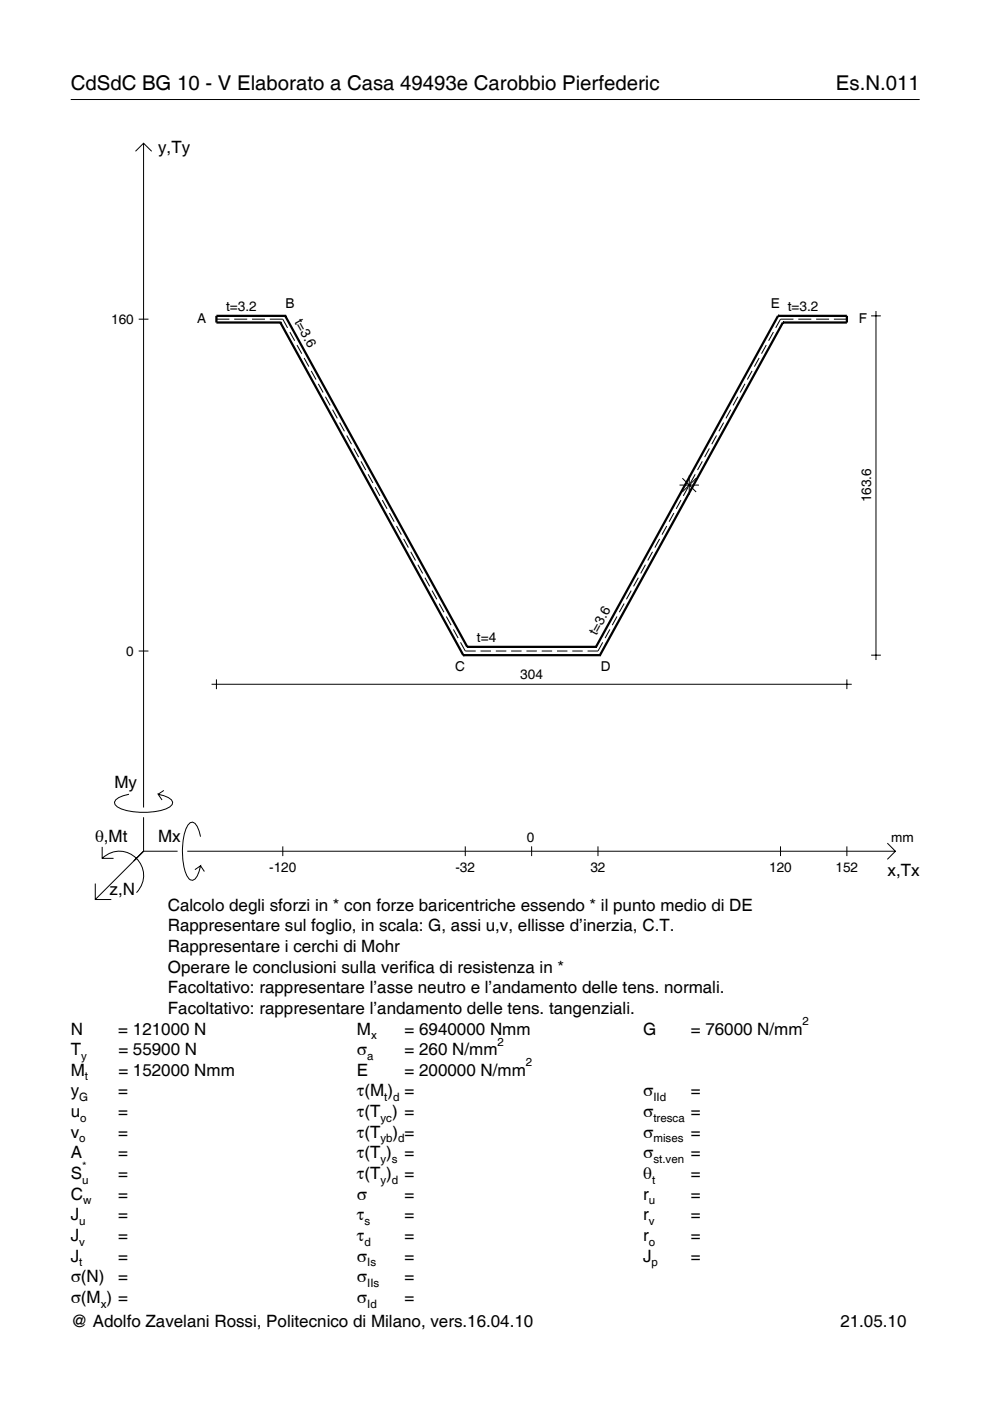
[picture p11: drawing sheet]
<svg xmlns="http://www.w3.org/2000/svg" width="210mm" height="297mm" viewBox="0 0 210 297" stroke-linecap="round" stroke-linejoin="round" font-family="sans-serif">
<g fill="none" stroke="#000" stroke-width=".21">
<path d="M15 21.1h180M28.7 32.1l1.7-1.7 1.8 1.7M30.4 30.4v140.8M29.4 67.7h2.1M45.9 67.7h2.7M49.7 67.7h2.7M53.4 67.7h2.8M57.2 67.7h2.8l1 1.8M61.5 70.4l1 1.8M63 73.2l1 1.8M64.5 75.9l1 1.8M66 78.6l1 1.9"/>
<path d="M159.5 78.6l-1.1 1.9M161 75.9l-1.1 1.8M162.5 73.2l-1 1.8M164 70.4l-1 1.8M168.2 67.7h-2.7l-1 1.8M169.3 67.7h2.7M173 67.7h2.8M176.8 67.7h2.8M184.7 67h2.1M185.7 65.9v74M67.5 81.4l1 1.8M69 84.1l1 1.9"/>
<path d="M70.5 86.9l1 1.8M72 89.6l1 1.8M73.5 92.3l1 1.9M75 95.1l1 1.8M76.5 97.8l1 1.9M148.9 97.8l-1 1.9M150.4 95.1l-1 1.8M151.9 92.3l-1 1.9M153.4 89.6l-1 1.8M154.9 86.9l-1 1.8M156.4 84.1l-1 1.9M157.9 81.4l-1 1.8"/>
<path d="M78 100.6l1.1 1.8M79.5 103.3l1.1 1.8M81.1 106l1 1.9M82.6 108.8l1 1.8M84.1 111.5l1 1.9M85.6 114.3l1 1.8M87.1 117l1 1.8M88.6 119.7l1 1.9M136.8 119.7l-1 1.9M138.3 117l-1 1.8M139.9 114.3l-1.1 1.8M141.4 111.5l-1 1.9"/>
<path d="M142.9 108.8l-1 1.8M144.1 102.8h4.1M144.4 106l-1 1.9M144.7 101.4l2.9 2.9M145.9 103.3l-1 1.8M146.1 100.8v4.1M147.4 100.6l-1 1.8M147.6 101.4l-2.9 2.9M29.4 138h2.1M90.1 122.5l1 1.8M91.6 125.2l1 1.9M93.1 128l1 1.8"/>
<path d="M94.6 130.7l1 1.8M96.1 133.4l1 1.9M97.6 136.2l1 1.8h2.3M101.9 138h2.2M105.1 138h2.2M108.4 138h2.2M111.6 138h2.2M114.9 138h2.2M118.1 138h2.2M121.3 138h2.2M127.8 136.2l-1 1.8h-2.2M129.3 133.4l-1 1.9"/>
<path d="M130.8 130.7l-1 1.8M132.3 128l-1 1.8M133.8 125.2l-1 1.9M135.3 122.5l-1 1.8M184.7 138.9h2.1M44.9 145.1h135.7M45.9 144v2.1M179.6 144v2.1M21.7 179.6v2.4h2.4M27.3 168.4a3.6 3.6 0 0 0-3 1.7l.1 .5a5.6 5.6 0 0 0 3.8 1.5 13.4 13.4 0 0 0 7.8-1l.5-.5 .1-.5a3.6 3.6 0 0 0-3.1-1.7l.8 1.2M30.4 173.3v7.2M34.7 167.6l-1.2 .8"/>
<path d="M42.5 177.4a3.6 3.6 0 0 0-1.7-3.1l-.5 .1a5.7 5.7 0 0 0-1.5 3.8 13.9 13.9 0 0 0 1.1 7.9l.4 .4 .5 .1a3.6 3.6 0 0 0 1.7-3l-1.2 .8M60 179.4v2.1M98.6 179.4v2.1M112.7 179.4v2.1M126.8 179.4v2.1M165.5 179.4v2.1M179.6 179.4v2.1M188.1 178.8l1.7 1.7-1.7 1.7M20.2 187.3v3.4h3.4M21.7 182a5.1 5.1 0 0 1 7.2 0 5.1 5.1 0 0 1 0 7.3M30.4 180.5l-10.2 10.2M30.4 180.5h7.2"/>
<path d="M39.7 180.5h150.1M42.5 183.6l.8 1.2"/>
</g>
<g fill="none" stroke="#000" stroke-width=".48">
<path d="M59.4 68.4h.1M59.4 68.4l38.8 70.5M60.5 67h.1M60.5 67h-14.6v1.4h13.5M60.5 67l38.6 70.1M165 67h.1M165 67h14.6v1.4h-13.6M165 67l-38.6 70.1M166 68.4h.1M166 68.4l-38.8 70.5M98.2 138.9h.1M98.2 138.9h29"/>
<path d="M99.1 137.1h.1M99.1 137.1h27.3M126.4 137.1h.1M127.2 138.9h.1"/>
</g>
<g font-size="4.3">
<text x="15" y="19">CdSdC BG 10 - V Elaborato a Casa 49493e Carobbio Pierfederic</text>
<text x="177.2" y="19">Es.N.011</text>
</g>
<g font-size="3.6">
<text x="33.5" y="32.4">y,Ty</text>
<text x="24.3" y="167.1">My</text>
<text x="20.1" y="178.4">θ,Mt</text>
<text x="33.5" y="178.4">Mx</text>
<text x="188.2" y="185.6">x,Tx</text>
<text x="23.2" y="189.7">z,N</text>
<text x="35.6" y="193.1">Calcolo degli sforzi in * con forze baricentriche essendo * il punto medio di DE</text>
<text x="35.6" y="197.5">Rappresentare sul foglio, in scala: G, assi u,v, ellisse d’inerzia, C.T.</text>
<text x="35.6" y="201.8">Rappresentare i cerchi di Mohr</text>
<text x="35.6" y="206.2">Operare le conclusioni sulla verifica di resistenza in *</text>
<text x="35.6" y="210.6">Facoltativo: rappresentare l’asse neutro e l’andamento delle tens. normali.</text>
<text x="35.6" y="215">Facoltativo: rappresentare l’andamento delle tens. tangenziali.</text>
<text x="15" y="219.3">N</text>
<text x="25.1" y="219.3">= 121000 N</text>
<text x="75.7" y="219.3">M</text>
<text x="85.8" y="219.3">= 6940000 Nmm</text>
<text x="136.4" y="219.3">G</text>
<text x="146.5" y="219.3">= 76000 N/mm</text>
<text x="15" y="223.7">T</text>
<text x="25.1" y="223.7">= 55900 N</text>
<text x="75.7" y="223.7">σ</text>
<text x="85.8" y="223.7">= 260 N/mm</text>
<text x="15" y="232.5">y</text>
<text x="15" y="228.1">M</text>
<text x="25.1" y="232.5">=</text>
<text x="25.1" y="228.1">= 152000 Nmm</text>
<text x="75.7" y="232.5">τ(M ) =</text>
<text x="75.7" y="228.1">E</text>
<text x="85.8" y="228.1">= 200000 N/mm</text>
<text x="136.4" y="232.5">σ</text>
<text x="146.5" y="232.5">=</text>
<text x="15" y="236.8">u</text>
<text x="25.1" y="236.8">=</text>
<text x="75.7" y="236.8">τ(T ) =</text>
<text x="136.4" y="236.8">σ</text>
<text x="146.5" y="236.8">=</text>
<text x="15" y="241.2">v</text>
<text x="15" y="245.6">A</text>
<text x="25.1" y="241.2">=</text>
<text x="25.1" y="245.6">=</text>
<text x="75.7" y="245.6">τ(T )</text>
<text x="75.7" y="241.2">τ(T</text>
<text x="83.3" y="241.2">) =</text>
<text x="85.8" y="245.6">=</text>
<text x="136.4" y="241.2">σ</text>
<text x="136.4" y="245.6">σ</text>
<text x="146.5" y="241.2">=</text>
<text x="146.5" y="245.6">=</text>
<text x="15" y="250">S</text>
<text x="25.1" y="250">=</text>
<text x="75.7" y="250">τ(T )</text>
<text x="85.8" y="250">=</text>
<text x="136.4" y="250">θ</text>
<text x="146.5" y="250">=</text>
<text x="15" y="254.3">C</text>
<text x="25.1" y="254.3">=</text>
<text x="75.7" y="254.3">σ</text>
<text x="85.8" y="254.3">=</text>
<text x="136.4" y="254.3">r</text>
<text x="146.5" y="254.3">=</text>
<text x="15" y="258.7">J</text>
<text x="15" y="263.1">J</text>
<text x="25.1" y="263.1">=</text>
<text x="25.1" y="258.7">=</text>
<text x="75.7" y="258.7">τ</text>
<text x="75.7" y="263.1">τ</text>
<text x="85.8" y="258.7">=</text>
<text x="85.8" y="263.1">=</text>
<text x="136.4" y="258.7">r</text>
<text x="136.4" y="263.1">r</text>
<text x="146.5" y="258.7">=</text>
<text x="146.5" y="263.1">=</text>
<text x="15" y="267.5">J</text>
<text x="25.1" y="267.5">=</text>
<text x="75.7" y="267.5">σ</text>
<text x="85.8" y="267.5">=</text>
<text x="136.4" y="267.5">J</text>
<text x="146.5" y="267.5">=</text>
<text x="15" y="271.8">σ(N)</text>
<text x="25.1" y="271.8">=</text>
<text x="75.7" y="271.8">σ</text>
<text x="85.8" y="271.8">=</text>
<text x="15" y="276.2">σ(M ) =</text>
<text x="15" y="281.4">@ Adolfo Zavelani Rossi, Politecnico di Milano, vers.16.04.10</text>
<text x="75.7" y="276.2">σ</text>
<text x="85.8" y="276.2">=</text>
<text x="178.2" y="281.4">21.05.10</text>
</g>
<g font-size="2.9">
<text x="47.9" y="65.9">t=3.2</text>
<text x="60.5" y="65.4">B</text>
<text x="163.4" y="65.4">E t=3.2</text>
<text x="23.6" y="68.7">160</text>
<text x="41.8" y="68.6">A</text>
<text x="62.4" y="68.3" transform="rotate(61 62.4 68.3)">t=3.6</text>
<text x="182.1" y="68.6">F</text>
<text x="184.7" y="106.5" transform="rotate(-90 184.7 106.5)">163.6</text>
<text x="101.1" y="136.1">t=4</text>
<text x="126.5" y="134.8" transform="rotate(-61 126.5 134.8)">t=3.6</text>
<text x="26.8" y="139">0</text>
<text x="96.5" y="142.2">C</text>
<text x="127.4" y="142.2">D</text>
<text x="110.3" y="144">304</text>
<text x="111.7" y="178.4">0</text>
<text x="189" y="178.4">mm</text>
<text x="57.1" y="184.9">-120</text>
<text x="96.6" y="184.9">-32</text>
<text x="125.2" y="184.9">32</text>
<text x="163.1" y="184.9">120</text>
<text x="177.2" y="184.9">152</text>
</g>
<g font-size="2.4">
<text x="78.7" y="220.3">x</text>
<text x="105.5" y="221.7">2</text>
<text x="170.2" y="217.3">2</text>
<text x="17.2" y="224.7">y</text>
<text x="77.9" y="224.7">a</text>
<text x="111.5" y="226.1">2</text>
<text x="16.8" y="233.5">G</text>
<text x="18" y="229.1">t</text>
<text x="81.5" y="233.5">t d</text>
<text x="138.5" y="233.5">IId</text>
<text x="17" y="237.8">o</text>
<text x="80.7" y="237.8">yc</text>
<text x="138.5" y="237.8">tresca</text>
<text x="16.8" y="242.2">o</text>
<text x="80.7" y="242.2">yb d</text>
<text x="138.5" y="242.2">mises</text>
<text x="17.4" y="251">u</text>
<text x="17.4" y="248">*</text>
<text x="80.7" y="246.6">y s</text>
<text x="80.7" y="251">y d</text>
<text x="138.2" y="251">t</text>
<text x="138.5" y="246.6">st.ven</text>
<text x="17.6" y="255.3">w</text>
<text x="137.6" y="255.3">u</text>
<text x="16.8" y="259.7">u</text>
<text x="77.3" y="259.7">s</text>
<text x="137.6" y="259.7">v</text>
<text x="16.8" y="268.5">t</text>
<text x="16.8" y="264.1">v</text>
<text x="77.3" y="264.1">d</text>
<text x="77.9" y="268.5">Is</text>
<text x="137.6" y="264.1">o</text>
<text x="138.2" y="268.5">p</text>
<text x="77.9" y="272.8">IIs</text>
<text x="21.4" y="277.2">x</text>
<text x="77.9" y="277.2">Id</text>
</g>
</svg>
